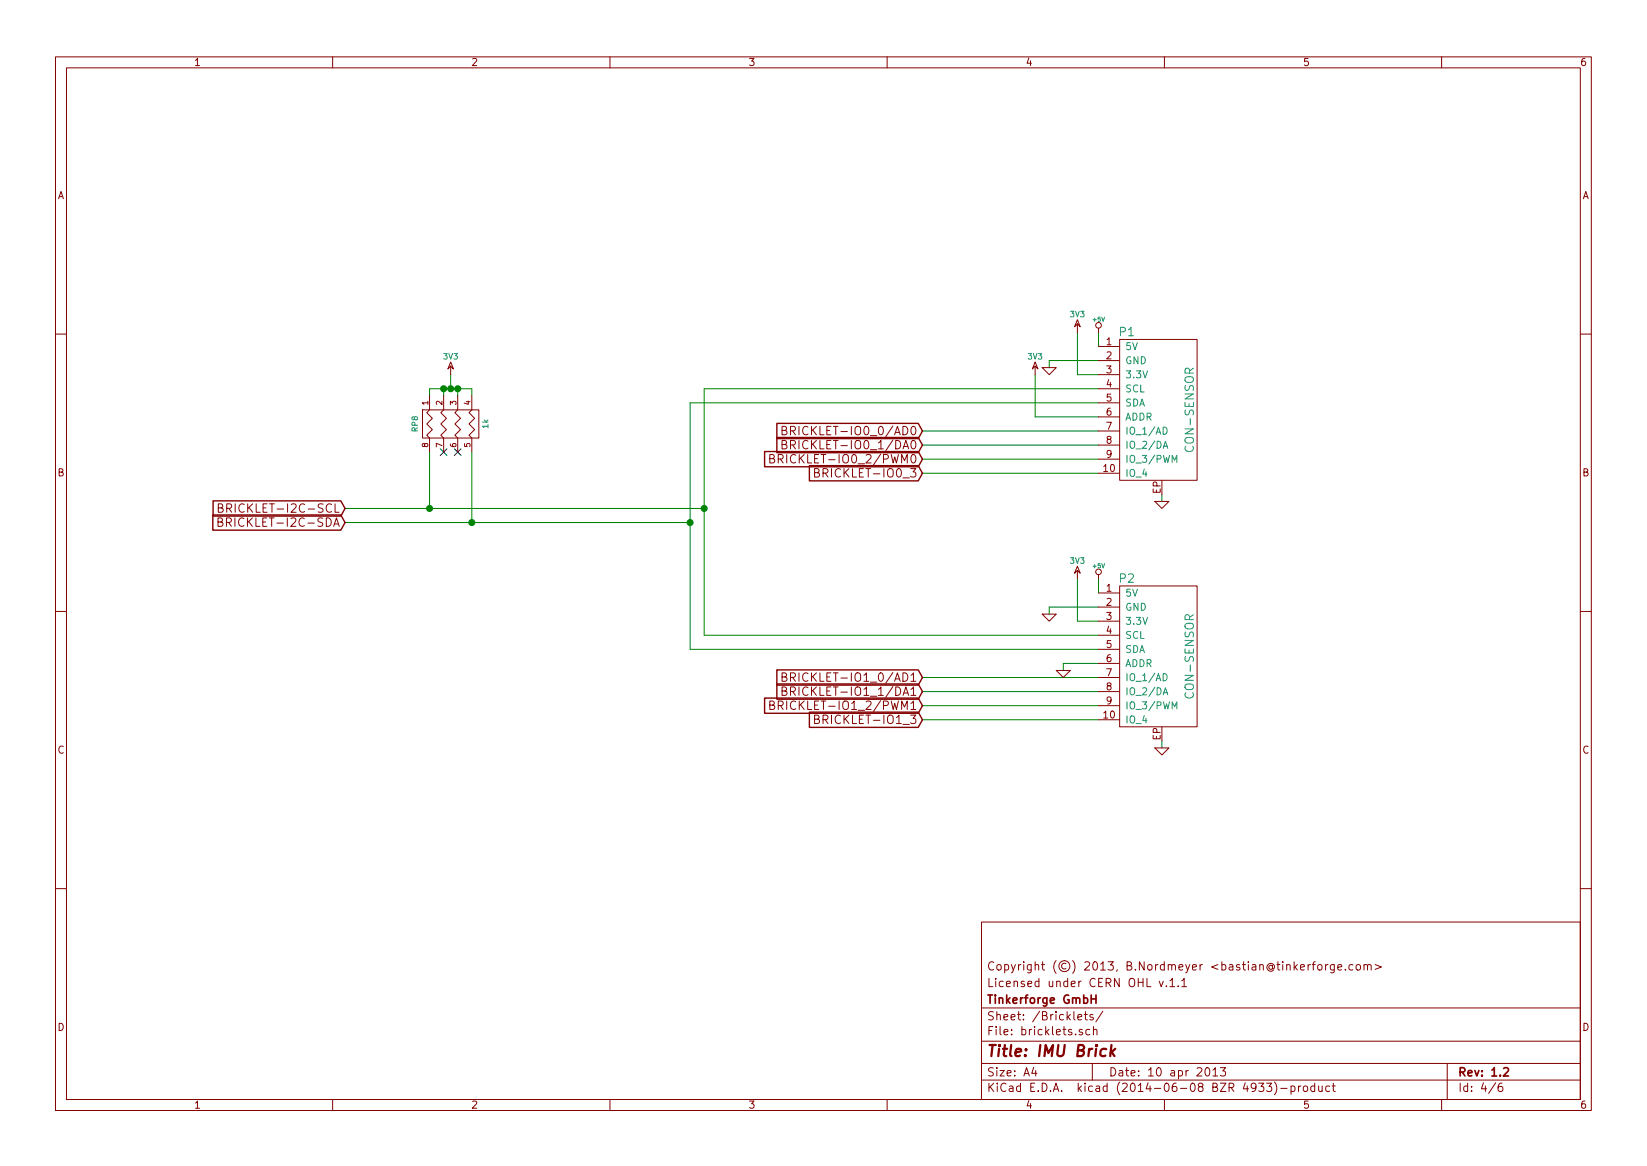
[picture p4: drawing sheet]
EESchema Schematic File Version 2
LIBS:power
LIBS:device
LIBS:transistors
LIBS:conn
LIBS:linear
LIBS:regul
LIBS:74xx
LIBS:cmos4000
LIBS:adc-dac
LIBS:memory
LIBS:xilinx
LIBS:special
LIBS:microcontrollers
LIBS:dsp
LIBS:microchip
LIBS:analog_switches
LIBS:motorola
LIBS:texas
LIBS:intel
LIBS:audio
LIBS:interface
LIBS:digital-audio
LIBS:philips
LIBS:display
LIBS:cypress
LIBS:siliconi
LIBS:opto
LIBS:atmel
LIBS:contrib
LIBS:valves
LIBS:tinkerforge
LIBS:imu-cache
EELAYER 24 0
EELAYER END
$Descr A4 11693 8268
encoding utf-8
Sheet 4 6
Title "IMU Brick"
Date "10 apr 2013"
Rev "1.2"
Comp "Tinkerforge GmbH"
Comment1 "Licensed under CERN OHL v.1.1"
Comment2 "Copyright (©) 2013, B.Nordmeyer <bastian@tinkerforge.com>"
Comment3 ""
Comment4 ""
$EndDescr
Wire Wire Line
	7650 2350 7650 2650
Wire Wire Line
	7650 2650 7800 2650
Wire Wire Line
	7800 4300 7450 4300
Wire Wire Line
	7450 4300 7450 4350
Wire Wire Line
	3350 3200 3350 3700
Wire Wire Line
	3050 2800 3050 2750
Connection ~ 3250 2750
Wire Wire Line
	3250 2800 3250 2750
Wire Wire Line
	7550 4750 7550 4700
Wire Wire Line
	7550 4700 7800 4700
Connection ~ 5000 3600
Wire Wire Line
	5000 2750 5000 4500
Connection ~ 4900 3700
Wire Wire Line
	4900 4600 4900 2850
Wire Wire Line
	6550 3350 7800 3350
Wire Wire Line
	6550 3150 7800 3150
Wire Wire Line
	7800 5100 6550 5100
Wire Wire Line
	7800 4900 6550 4900
Connection ~ 3350 3700
Connection ~ 3200 2750
Wire Wire Line
	3200 2650 3200 2750
Wire Wire Line
	5000 3600 2450 3600
Wire Wire Line
	4900 4600 7800 4600
Wire Wire Line
	4900 2850 7800 2850
Wire Wire Line
	7800 4200 7800 4100
Wire Wire Line
	8250 5300 8250 5250
Wire Wire Line
	8250 3550 8250 3500
Wire Wire Line
	7800 2450 7800 2350
Wire Wire Line
	5000 2750 7800 2750
Wire Wire Line
	5000 4500 7800 4500
Wire Wire Line
	4900 3700 2450 3700
Wire Wire Line
	3050 2750 3350 2750
Connection ~ 3050 3600
Wire Wire Line
	7800 4800 6550 4800
Wire Wire Line
	7800 5000 6550 5000
Wire Wire Line
	6550 3050 7800 3050
Wire Wire Line
	6550 3250 7800 3250
Wire Wire Line
	7800 2950 7350 2950
Wire Wire Line
	7350 2950 7350 2650
Wire Wire Line
	3150 2800 3150 2750
Connection ~ 3150 2750
Wire Wire Line
	3350 2750 3350 2800
Wire Wire Line
	3050 3200 3050 3600
Wire Wire Line
	7450 2600 7450 2550
Wire Wire Line
	7450 2550 7800 2550
Wire Wire Line
	7800 4400 7650 4400
Wire Wire Line
	7650 4400 7650 4100
NoConn ~ 3250 3200
NoConn ~ 3150 3200
$Comp
L R_PACK4 RP8
U 1 1
P 3400 3000
F 0 "RP8" H 3400 3450 40  0000 C CNN
F 1 "1k" H 3400 2950 40  0000 C CNN
F 2 "0603X4" H 3400 3000 60  0001 C CNN
F 3 "" H 3400 3000 60  0001 C CNN
	1    3400 3000
	0    -1   1    0   
$EndComp
$Comp
L GND #PWR048
U 1 1
P 7550 4750
F 0 "#PWR048" H 7550 4750 30  0001 C CNN
F 1 "GND" H 7550 4680 30  0001 C CNN
F 2 "" H 7550 4750 60  0001 C CNN
F 3 "" H 7550 4750 60  0001 C CNN
	1    7550 4750
	1    0    0    -1  
$EndComp
$Comp
L 3V3 #PWR049
U 1 1
P 7350 2650
F 0 "#PWR049" H 7350 2750 40  0001 C CNN
F 1 "3V3" H 7350 2775 40  0000 C CNN
F 2 "" H 7350 2650 60  0001 C CNN
F 3 "" H 7350 2650 60  0001 C CNN
	1    7350 2650
	1    0    0    -1  
$EndComp
$Comp
L 3V3 #PWR050
U 1 1
P 3200 2650
F 0 "#PWR050" H 3200 2750 40  0001 C CNN
F 1 "3V3" H 3200 2775 40  0000 C CNN
F 2 "" H 3200 2650 60  0001 C CNN
F 3 "" H 3200 2650 60  0001 C CNN
	1    3200 2650
	1    0    0    -1  
$EndComp
$Comp
L +5V #PWR051
U 1 1
P 7800 2350
F 0 "#PWR051" H 7800 2440 20  0001 C CNN
F 1 "+5V" H 7800 2440 30  0000 C CNN
F 2 "" H 7800 2350 60  0001 C CNN
F 3 "" H 7800 2350 60  0001 C CNN
	1    7800 2350
	1    0    0    -1  
$EndComp
$Comp
L +5V #PWR052
U 1 1
P 7800 4100
F 0 "#PWR052" H 7800 4190 20  0001 C CNN
F 1 "+5V" H 7800 4190 30  0000 C CNN
F 2 "" H 7800 4100 60  0001 C CNN
F 3 "" H 7800 4100 60  0001 C CNN
	1    7800 4100
	1    0    0    -1  
$EndComp
$Comp
L 3V3 #PWR053
U 1 1
P 7650 4100
F 0 "#PWR053" H 7650 4200 40  0001 C CNN
F 1 "3V3" H 7650 4225 40  0000 C CNN
F 2 "" H 7650 4100 60  0001 C CNN
F 3 "" H 7650 4100 60  0001 C CNN
	1    7650 4100
	1    0    0    -1  
$EndComp
$Comp
L 3V3 #PWR054
U 1 1
P 7650 2350
F 0 "#PWR054" H 7650 2450 40  0001 C CNN
F 1 "3V3" H 7650 2475 40  0000 C CNN
F 2 "" H 7650 2350 60  0001 C CNN
F 3 "" H 7650 2350 60  0001 C CNN
	1    7650 2350
	1    0    0    -1  
$EndComp
$Comp
L GND #PWR055
U 1 1
P 7450 2600
F 0 "#PWR055" H 7450 2600 30  0001 C CNN
F 1 "GND" H 7450 2530 30  0001 C CNN
F 2 "" H 7450 2600 60  0001 C CNN
F 3 "" H 7450 2600 60  0001 C CNN
	1    7450 2600
	1    0    0    -1  
$EndComp
$Comp
L GND #PWR056
U 1 1
P 7450 4350
F 0 "#PWR056" H 7450 4350 30  0001 C CNN
F 1 "GND" H 7450 4280 30  0001 C CNN
F 2 "" H 7450 4350 60  0001 C CNN
F 3 "" H 7450 4350 60  0001 C CNN
	1    7450 4350
	1    0    0    -1  
$EndComp
Text GLabel 6550 4900 0    60   Input ~ 0
BRICKLET-IO1_1/DA1
Text GLabel 6550 3150 0    60   Input ~ 0
BRICKLET-IO0_1/DA0
Text GLabel 6550 3350 0    60   Input ~ 0
BRICKLET-IO0_3
Text GLabel 6550 5100 0    60   Input ~ 0
BRICKLET-IO1_3
Text GLabel 6550 5000 0    60   Input ~ 0
BRICKLET-IO1_2/PWM1
Text GLabel 6550 3250 0    60   Input ~ 0
BRICKLET-IO0_2/PWM0
Text GLabel 6550 4800 0    60   Input ~ 0
BRICKLET-IO1_0/AD1
Text GLabel 6550 3050 0    60   Input ~ 0
BRICKLET-IO0_0/AD0
Text GLabel 2450 3600 0    60   Input ~ 0
BRICKLET-I2C-SCL
Text GLabel 2450 3700 0    60   Input ~ 0
BRICKLET-I2C-SDA
$Comp
L GND #PWR057
U 1 1
P 8250 5300
F 0 "#PWR057" H 8250 5300 30  0001 C CNN
F 1 "GND" H 8250 5230 30  0001 C CNN
F 2 "" H 8250 5300 60  0001 C CNN
F 3 "" H 8250 5300 60  0001 C CNN
	1    8250 5300
	1    0    0    -1  
$EndComp
$Comp
L GND #PWR058
U 1 1
P 8250 3550
F 0 "#PWR058" H 8250 3550 30  0001 C CNN
F 1 "GND" H 8250 3480 30  0001 C CNN
F 2 "" H 8250 3550 60  0001 C CNN
F 3 "" H 8250 3550 60  0001 C CNN
	1    8250 3550
	1    0    0    -1  
$EndComp
$Comp
L CON-SENSOR P2
U 1 1
P 8250 4650
F 0 "P2" H 8000 5200 60  0000 C CNN
F 1 "CON-SENSOR" V 8450 4650 60  0000 C CNN
F 2 "CON-SENSOR" H 8250 4650 60  0001 C CNN
F 3 "" H 8250 4650 60  0001 C CNN
	1    8250 4650
	1    0    0    -1  
$EndComp
$Comp
L CON-SENSOR P1
U 1 1
P 8250 2900
F 0 "P1" H 8000 3450 60  0000 C CNN
F 1 "CON-SENSOR" V 8450 2900 60  0000 C CNN
F 2 "CON-SENSOR" H 8250 2900 60  0001 C CNN
F 3 "" H 8250 2900 60  0001 C CNN
	1    8250 2900
	1    0    0    -1  
$EndComp
$EndSCHEMATC
